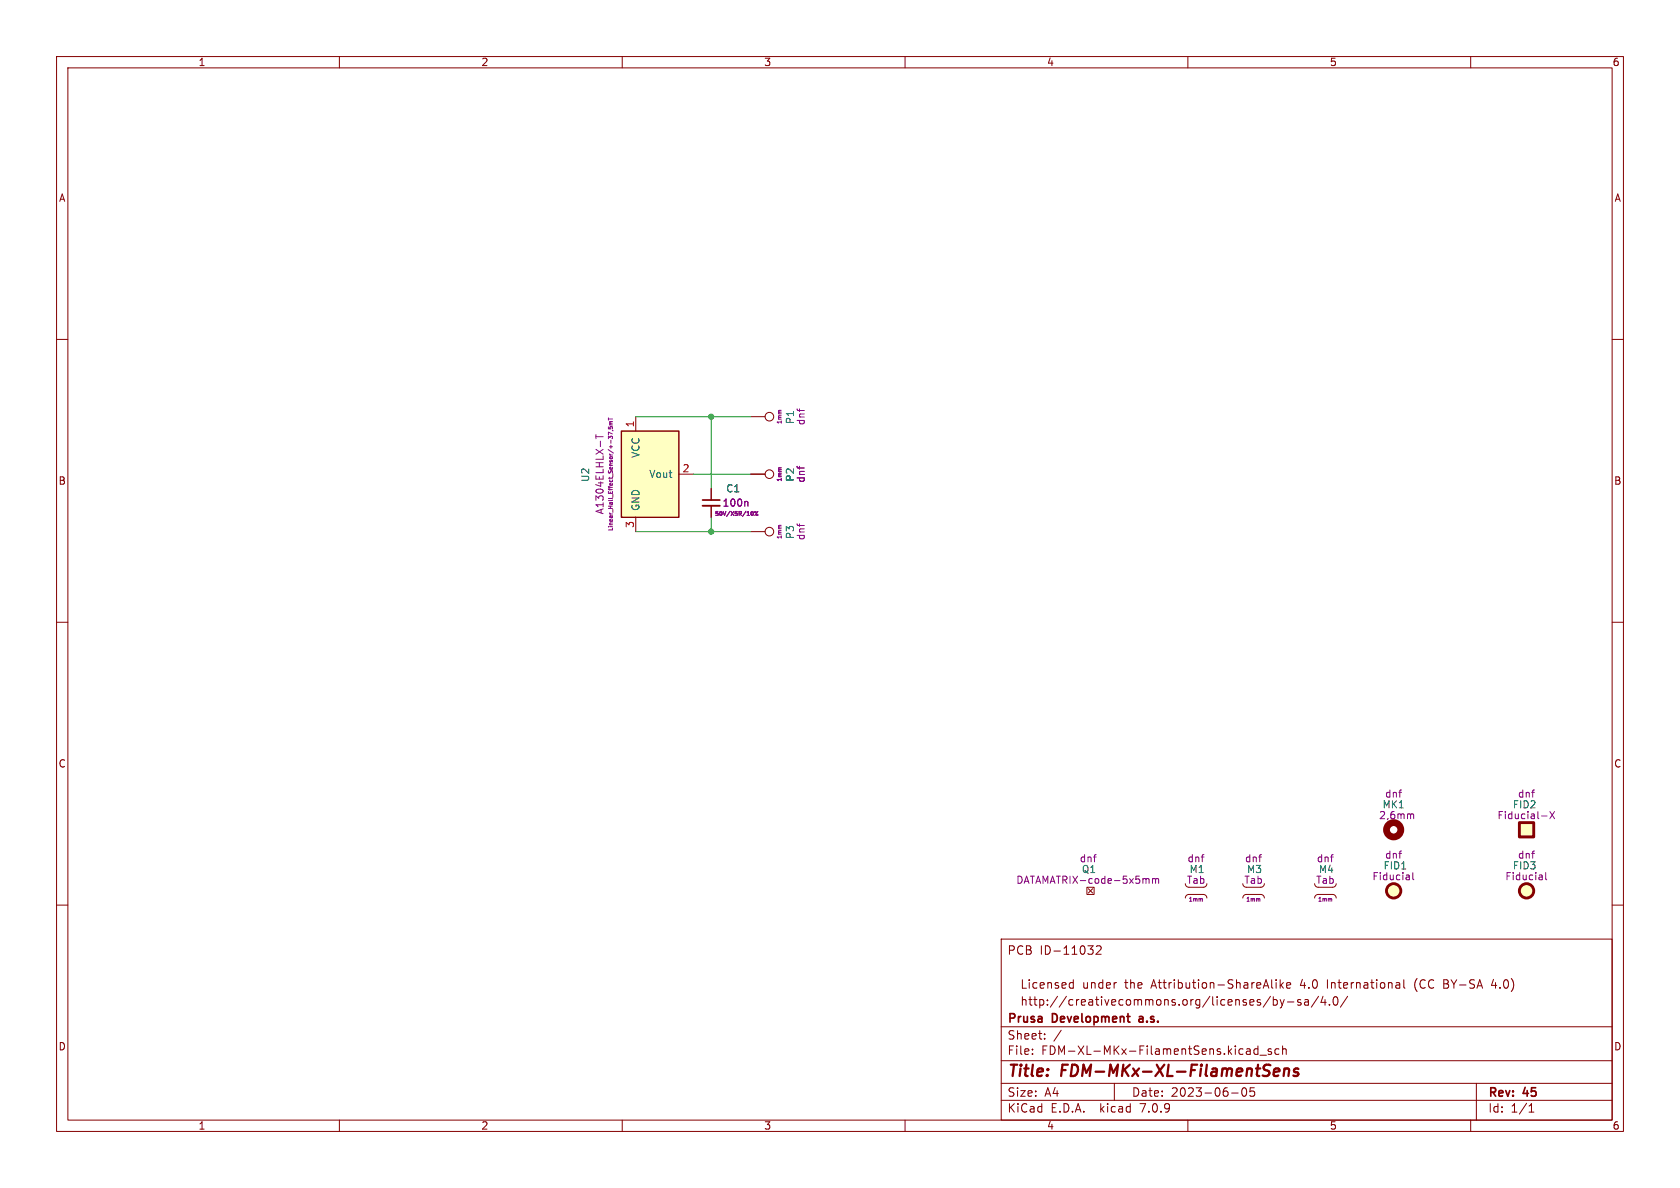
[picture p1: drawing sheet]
<svg xmlns="http://www.w3.org/2000/svg" width="297mm" height="210mm" viewBox="0 0 297 210" stroke-linecap="round" stroke-linejoin="round" font-family="sans-serif">
<g fill="none" stroke="#840000" stroke-width=".18">
<path d="M10 10h277v190h-277zM12 12h273v186h-273zM60 10v2M110 10v2M160 10v2M210 10v2M260 10v2M10 60h2M285 60h2M112.4 73.7v2.5M132.7 73.7h2.6M112.4 91.4v2.6"/>
<path d="M120 83.8h2.6M125.7 86.4v2M125.7 89.4v2M132.7 94h2.6M132.7 83.8h2.6M10 110h2M285 110h2M10 160h2M192.2 156.8h1.2v1.3h-1.2zM192.4 157.1l.8 .8M193.2 157.1l-.8 .8M209.5 158.8a.63 .63 0 0 1 .7-.7h2.5a.63 .63 0 0 1 .7 .7"/>
<path d="M213.4 156.2a.63 .63 0 0 1-.7 .6M219.7 158.8a.63 .63 0 0 1 .6-.7h2.6a.63 .63 0 0 1 .6 .7M223.5 156.2a.63 .63 0 0 1-.6 .6M232.4 158.8a.63 .63 0 0 1 .6-.7h2.6a.63 .63 0 0 1 .6 .7M236.2 156.2a.63 .63 0 0 1-.6 .6M285 160h2M177 166h108v32h-108zM189.3 173.7l.4 .1M189.7 173.2v1.5M189.7 174.6l-.4 .1M192.3 167.2h.9l-.5 .6M193 167.8l.2 .3v.3l-.2 .3"/>
<path d="M193.8 167.3l.6-.1 .2 .1 .1 .3-1 1.1h1M224.6 176.1l-1.3 2M224.8 174.5l.2 .2M225.1 176.2v1.5M225.1 176.8l.4-.1 .3 .3v.4l-.1 .2h-.6M225.6 173.2v.1M225.6 173.7v1M226.3 176.7l.4 1M226.3 173.2v1.5M226.5 174.1l.4 .6M226.7 177.7l-.2 .4-.2 .1M226.9 173.7l-.6 .6"/>
<path d="M227 176.7l-.3 1M227.5 174.2l.7-.1-.1-.3-.4-.1-.2 .2v.7h.6M227.6 177.1h1.1M230 176.8l-.4-.1-.2 .2 .1 .2 .5 .2v.3h-.6M230.7 176.8h.5l.1 .9M231.3 177.1h-.5a.29 .29 0 0 0-.2 .3 .29 .29 0 0 0 .2 .3l.5-.1M233.1 176.1l-1.3 2M233.9 176.1l-.4 1.1h1M234.2 176.7v1M234.7 173.2v1.5M235 177.6v.1M235.8 176.3l.2-.1a.81 .81 0 0 1 .6 .6 .81 .81 0 0 1-.3 .8l-.1 .1a.81 .81 0 0 1-.4-1.4z"/>
<path d="M238.2 176.1l-1.2 2M247.4 173.8l.1 .9M247.5 174.6l-.2 .1M247.5 174.1h-.2M248.2 173.2v1.3l.2 .2M250.3 173.3l-.2 .7 .2 1M255.2 174.7h.6M255.2 173.2h.5M255.2 173.9h.5M264 173.1l-.3 1.1h.9M60 198v2M110 198v2"/>
<path d="M160 198v2M177 194.5h108M177 191.5h108M177 187.5h108M177 181.5h108M182.5 186.3v.1M182.5 185.5v.1M184.7 183.6v.1M184.7 182.8v.1M187.6 182.1l-1.3 2M197 191.5v3M210 198v2"/>
<path d="M217.7 193.2h1.2M219.7 192.4l.2-.1a.81 .81 0 0 1 .6 .6 .81 .81 0 0 1-.3 .8l-.2 .1a.81 .81 0 0 1-.3-1.4zM220.5 185.4l.5 .1v.9M221 186.3l-.5 .1M221 185.8h-.5M221.7 192.3h-.7v.7l.2-.1h.5l.1 .3-.1 .5-.2 .1-.5-.1M222.4 185.5l-.4-.1-.3 .3v.4l.1 .2h.6M222.4 184.9v1.5M222.7 186.5h1.2M224.7 185.5l-.3-.1-.2 .2v.2l.5 .2v.3h-.5M226.1 185.5l-.4-.1-.3 .3v.4l.1 .2h.6M226.7 185.5l.3-.1 .3 .1 .1 .9"/>
<path d="M226.7 184.9v1.5M260 198v2M261 191.5v6.5M270.3 196.6h.9M270.3 195.5l.4-.4v1.5"/>
<circle cx="136" cy="73.7" r=".76"/>
<circle cx="136" cy="94" r=".76"/>
<circle cx="136" cy="83.8" r=".76"/>
</g>
<path d="M225.2 189.5l1-.1-.1-.4-.5-.1-.4 .3v.9l.2 .1 .6-.1M227.1 189.1a.49 .49 0 0 1 .8 .1l-.1 1M227.1 188.9l-.2 1.3M229.6 189a.49 .49 0 0 0-.8 .3v.1l.5 .1 .2 .3-.1 .3-.2 .1-.6-.1" fill="none" stroke="#840000" stroke-width=".4"/>
<path d="M124.2 88.4h3.1M201.4 180.2v.4" fill="none" stroke="#840000" stroke-width=".3"/>
<g fill="#ffffc2" stroke="#ffffc2" stroke-width=".18">
<path d="M268.6 145.4h2.5v2.6h-2.5z"/>
<path d="M109.9 76.2h10.1v15.2h-10.1z"/>
<circle cx="246.4" cy="157.5" r="1.27"/>
<circle cx="269.9" cy="157.5" r="1.27"/>
</g>
<g fill="none" stroke="#840000" stroke-width=".51">
<path d="M268.6 145.4h2.5v2.6h-2.5z"/>
<circle cx="246.4" cy="157.5" r="1.27"/>
<circle cx="269.9" cy="157.5" r="1.27"/>
</g>
<g fill="none" stroke="#840084" stroke-width=".18">
<path d="M105.4 76.8v.8M105.4 77.2h1.2M106.1 78v1M107.6 73.9v.4M107.6 75.5v.3h.3v-.3h.3v.3M107.6 74.1h.7M107.8 75.1h.5M107.9 77.2l-.1 .2-.2-.3v.5M107.9 77.1v.1M107.9 77.1h.3l.1 .4M107.9 74.8l-.1 .1 .1 .2M107.9 74.8h.4"/>
<path d="M108.2 76.1l.2 .1M108.3 76.7l-.7-.3v.5M108.3 74.5h-.5l.1 .3M138.1 72.5l-.5 .1M132 88.6l.2 .2v.7M132.8 90.6l.1-.2a.33 .33 0 0 1 .3 .4 .33 .33 0 0 1-.4 .3v-.1M134 90.4l-.6 .7M138.1 92.9l-.5 .1M138.1 82.7l-.5 .1M202.2 155.3l.4 .2M202.6 155.5l.2-.2 .3 .1v.8M202.6 155.5v.7"/>
<path d="M203.7 155.4l.4-.1 .2 .2M203.7 155.3v.9M204.3 155.5l.2-.2 .3 .1v.8M204.3 155.5v.7M212.5 158.9l.1 .4M222.6 158.9l.1 .4M235.3 158.9l.1 .4M249.1 154.7l.1 .8M249.2 155.5h-.2M249.2 155h-.2M249.6 143.9l.3 .2v.6M249.8 154.2v1.1l.1 .2"/>
<path d="M272.5 144.2h1M272.6 154.7l.1 .8M272.7 155.5h-.2M272.7 155h-.2M273.3 154.2v1.1l.1 .2M274 143.5l.8 1.2M274.8 143.5l-.8 1.2"/>
<circle cx="133.5" cy="90.5" r=".1"/>
<circle cx="133.9" cy="91" r=".1"/>
</g>
<circle cx="246.4" cy="146.7" r="1.27" fill="none" stroke="#840000" stroke-width="1.2"/>
<path d="M109.9 76.2h10.1v15.2h-10.1z" fill="none" stroke="#840000" stroke-width=".25"/>
<path d="M124.2 89.4h3.1" fill="none" stroke="#840000" stroke-width=".33"/>
<path d="M112.4 73.7h20.3M125.7 73.7v12.7M112.4 94h20.3M122.6 83.8h10.1M125.7 91.4v2.6" fill="none" stroke="#009600" stroke-width=".18"/>
<g fill="#009600" stroke="#009600" stroke-width=".18">
<circle cx="125.7" cy="73.7" r=".46"/>
<circle cx="125.7" cy="94" r=".46"/>
</g>
<g font-size="2.8" fill="#840000">
<text x="178" y="190.9">Title:</text>
<text x="187.7" y="190.9">FDM-MKx-XL-FilamentSens</text>
</g>
<g font-size="2.1" fill="#840000">
<text x="178" y="169">PCB</text>
<text x="183.8" y="169">ID-11032</text>
<text x="180.6" y="178">http://creativecommons.org/licenses/by-sa/4.0/</text>
<text x="180.6" y="175">Licensed</text>
<text x="191.6" y="175">under</text>
<text x="199.2" y="175">the</text>
<text x="204" y="175">Attribution-ShareAlike</text>
<text x="230.4" y="175">4.0</text>
<text x="235.3" y="175">International</text>
<text x="250.9" y="175">(CC</text>
<text x="256.2" y="175">BY-SA</text>
<text x="264.9" y="175">4.0)</text>
<text x="178" y="184">Sheet:</text>
<text x="178" y="181.2">Prusa</text>
<text x="186.1" y="181.2">Development</text>
<text x="202.1" y="181.2">a.s.</text>
<text x="178" y="186.7">File:</text>
<text x="184.1" y="186.7">FDM-XL-MKx-FilamentSens.kicad_sch</text>
<text x="178" y="196.9">KiCad</text>
<text x="178" y="194.1">Size:</text>
<text x="184.7" y="194.1">A4</text>
<text x="185.7" y="196.9">E.D.A.</text>
<text x="194.6" y="196.9">kicad</text>
<text x="200" y="194.1">Date:</text>
<text x="201.8" y="196.9">7.0.9</text>
<text x="207" y="194.1">2023-06-05</text>
<text x="263" y="194.3">Rev:</text>
<text x="263" y="196.9">Id:</text>
<text x="267.1" y="196.9">1/1</text>
<text x="269.4" y="194.3">45</text>
</g>
<g font-size="1.8" fill="#840000">
<text x="35" y="11.9">1</text>
<text x="85" y="11.9">2</text>
<text x="135" y="11.9">3</text>
<text x="185" y="11.9">4</text>
<text x="235" y="11.9">5</text>
<text x="285" y="11.9">6</text>
<text x="10.3" y="35.9">A</text>
<text x="285.3" y="35.9">A</text>
<text x="10.3" y="85.9">B</text>
<text x="285.3" y="85.9">B</text>
<text x="10.3" y="135.9">C</text>
<text x="285.3" y="135.9">C</text>
<text x="10.3" y="185.9">D</text>
<text x="285.3" y="185.9">D</text>
<text x="35" y="199.9">1</text>
<text x="85" y="199.9">2</text>
<text x="135" y="199.9">3</text>
<text x="185" y="199.9">4</text>
<text x="235" y="199.9">5</text>
<text x="285" y="199.9">6</text>
</g>
<g font-size="1.8" fill="#a90000">
<text x="112.1" y="75.6" transform="rotate(-90 112.1 75.6)">1</text>
<text x="120.6" y="83.6">2</text>
<text x="112.1" y="93.4" transform="rotate(-90 112.1 93.4)">3</text>
</g>
<g font-size="1.8" fill="#006464">
<text x="140.6" y="75.1" transform="rotate(-90 140.6 75.1)">P1</text>
<text x="113.3" y="81" transform="rotate(-90 113.3 81)">VCC</text>
<text x="104.4" y="85.3" transform="rotate(-90 104.4 85.3)">U2</text>
<text x="114.7" y="84.7">Vout</text>
<text x="128.3" y="87.2">C1</text>
<text x="113.3" y="90.4" transform="rotate(-90 113.3 90.4)">GND</text>
<text x="191.1" y="154.5">Q1</text>
</g>
<g font-size="1.8" fill="#840084">
<text x="142.5" y="75.3" transform="rotate(-90 142.5 75.3)">dnf</text>
<text x="127.6" y="89.8">100n</text>
<text x="140.6" y="85.2" transform="rotate(-90 140.6 85.2)">P2</text>
<text x="142.5" y="85.4" transform="rotate(-90 142.5 85.4)">dnf</text>
<text x="106.9" y="91" transform="rotate(-90 106.9 91)">A1304ELHLX-T</text>
<text x="140.6" y="95.4" transform="rotate(-90 140.6 95.4)">P3</text>
<text x="142.5" y="95.6" transform="rotate(-90 142.5 95.6)">dnf</text>
<text x="244.3" y="143.1">MK1</text>
<text x="244.8" y="141.2">dnf</text>
<text x="267.3" y="143.1">FID2</text>
<text x="268.3" y="141.2">dnf</text>
<text x="243.7" y="145">2,6mm</text>
<text x="264.6" y="145">Fiducial-X</text>
<text x="190.8" y="152.6">dnf</text>
<text x="209.8" y="152.6">dnf</text>
<text x="210.2" y="154.5">M1</text>
<text x="220" y="152.6">dnf</text>
<text x="220.4" y="154.5">M3</text>
<text x="232.7" y="152.6">dnf</text>
<text x="233.1" y="154.5">M4</text>
<text x="242.5" y="155.8">Fiducial</text>
<text x="244.5" y="153.9">FID1</text>
<text x="244.8" y="152">dnf</text>
<text x="266" y="155.8">Fiducial</text>
<text x="267.3" y="153.9">FID3</text>
<text x="268.3" y="152">dnf</text>
<text x="179.6" y="156.4">DATAMATRIX-code-5x5mm</text>
<text x="209.7" y="156.4">Tab</text>
<text x="219.9" y="156.4">Tab</text>
<text x="232.6" y="156.4">Tab</text>
</g>
<g font-size="1" fill="#840084">
<text x="138.4" y="75.1" transform="rotate(-90 138.4 75.1)">1mm</text>
<text x="138.4" y="85.3" transform="rotate(-90 138.4 85.3)">1mm</text>
<text x="108.5" y="94" transform="rotate(-90 108.5 94)">Linear_Hall_Effect_Sensor/+-37,5mT</text>
<text x="126.3" y="91.4">50V/X5R/10%</text>
<text x="138.4" y="95.4" transform="rotate(-90 138.4 95.4)">1mm</text>
<text x="210" y="159.6">1mm</text>
<text x="220.2" y="159.6">1mm</text>
<text x="232.9" y="159.6">1mm</text>
</g>
</svg>
